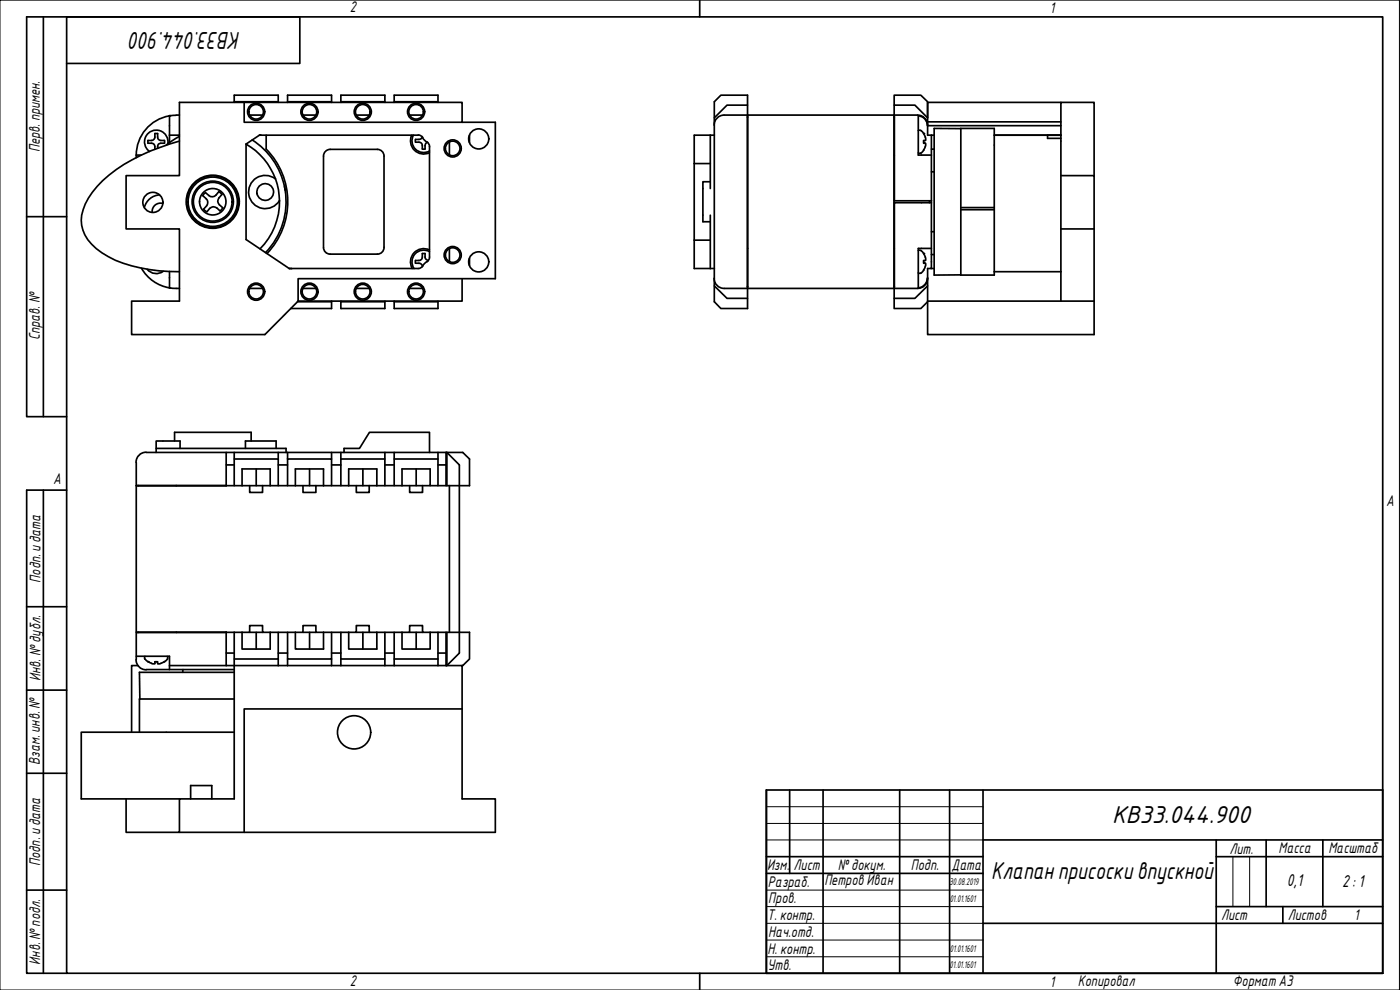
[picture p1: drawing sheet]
<svg xmlns="http://www.w3.org/2000/svg" width="420mm" height="297mm" viewBox="0 0 420 297" stroke-linecap="round" stroke-linejoin="round" font-family="sans-serif">
<g fill="none" stroke="#000" stroke-width=".51">
<path d="M50.9 34.7v8.1M50.9 34.8a12 12 0 0 0-10 11.8M52.9 34.6l-2 .2M52.9 34.5h.9M70.3 30.5h13.2v.2M73.3 30.7h-19.5v22h-16v16h16v21.6h-14.3v10.1h40l10-10.1M74.9 34.5h3.9M83.5 30.5v-1.9h-13.2v2.1M86.3 30.7v-.2h13.2v.2M86.3 30.5v-1.9h13.2v1.9M90.9 34.5h3.9M102.3 30.7v-.2h13.2v.2"/>
<path d="M102.3 30.5v-1.9h13.2v1.9M106.9 34.5h3.9M118.3 30.7v-.2h13.1v.2M118.3 30.5v-1.9h13.1v1.9M122.9 34.5h3.9M138.7 36.7v-6h-65.4v6h75.4v46.9h-59.2v6.7M214.3 37.5a3 3 0 0 1 3.1-3h6.9v52h-6.9a3 3 0 0 1-3.1-3M224.3 35.2h.1M224.3 31.5h-6.1l-3.8 3.9M224.4 34.5v52M268.3 34.5h-44v-5.9h-8l-1.9 1.9v60l1.9 2.1h8v-6.1h44.1v3h6.2l3.8-3.7v-5.2h1.1v-19.8M268.3 34.5v52"/>
<path d="M268.3 34.5h7.1a3 3 0 0 1 3 3M268.3 35.2h.1M268.4 34.5v-3h6.2l3.8 3.9v5.2h2M268.4 34.5v25.7h11.1M275.6 39.2l.4-.2 .4 .2M276.5 39.2l.7 .9M278.4 36.6h40M288.4 38.5h10v44h-10zM288.4 38.6l-8-.1v44h8M318.4 30.7h-40v4.7v-4.9l-2-1.9h-8v2.9M318.4 37.7l-40 .1a3 3 0 0 0-2.8-3.1v11.8h3.9M42.4 46.5h-1.5v.8"/>
<path d="M46.5 40.1h.8v1a.98 .98 0 0 0 1 1h1l.1 .3v.6h-1.1a1.05 1.05 0 0 0-1 1.5M46.5 40.1v1a1.09 1.09 0 0 1-1 1h-1.1v.9h1.1a.98 .98 0 0 1 1 1v.8M47.9 58.5a5 5 0 0 0-4.6 3.7M50.4 43.2a3.5 3.5 0 0 0-4.8-3.9 3.5 3.5 0 0 0-.7 6.2M50.9 40.6h2.9M53.8 42.3a56.3 56.3 0 0 0-22.9 11.9 18.6 18.6 0 0 0-6.5 11.9 11 11 0 0 0 4.5 8.5 35.1 35.1 0 0 0 18.9 6.7l6 .2M53.8 40.9l-3.9 2.6M60.9 58.7l.9 .9a1.54 1.54 0 0 1 .2 2.1l-.8 1M61.7 57.8l-.9 .9M61.7 57.8l1 .9a1.54 1.54 0 0 0 2.1-.2l.9-1 .5 .4 .4 .4-.9 1.1a1.46 1.46 0 0 0 .1 2.1l1.1 .8-.2 .3-.7 .7-.9-.9a1.53 1.53 0 0 0-2.2 .1l-.8 1M73.9 43.2a19.9 19.9 0 0 1 4.1 31.5M73.9 43.2v28.7l12.9 8.7"/>
<path d="M75.7 42a22 22 0 0 1 9.7 14M77.9 40.6h47.6M78.3 40.6l-.3-.2-4.1 2.8M79.9 44.7a22.5 22.5 0 0 1 .2 31.4M79.9 40.6v4.2M82.6 53.7a5 5 0 0 0-7.1 1 5 5 0 0 0 1.4 7.1 5 5 0 0 0 7-1.6M85.4 56a22 22 0 0 1-5.7 19.8M85.4 56.1l.2 .9M99.1 44.8h14.2M99.1 44.8a2 2 0 0 0-2 2v27.4M113.3 44.8a2 2 0 0 1 2 2v27.4M123.6 40.6a4 4 0 0 0 .8 4.5 4 4 0 0 0 4.4 .7"/>
<path d="M124.1 40.5a3.5 3.5 0 0 0 .6 4.2 3.5 3.5 0 0 0 4.2 .6M125.5 40.5l.8 .2 .6 .6M126.7 41.1l-.7 .7h-1.3v.9h1a.98 .98 0 0 1 1 1v1h.9v-1.3l.7-.7M126.9 41.4l1.2 1.2M128.1 42.6l.6 .6 .2 .8M128.9 43.9v33.2M134.9 42.6v3.9M140.9 40.6v2.2M208.3 49.1h4.9M213.2 40.6v16M213.2 54.5h-2.3v12h2.3M214.4 40.6h-6.1v40h6.1"/>
<path d="M275.6 45.9l.4 .1 .4-.1M277.2 40.1l.5 1.1M277.2 45.1l-.7 .8M277.7 41.1l.1 1h-.6v.9h.5a2.39 2.39 0 0 1-.5 2.1M279.5 40.6v19.6M279.5 44.8h.9M279.5 51.5h.9M298.4 40.6h20M314.4 40.6v.9h4M318.4 52.7h10v16h-10M328.4 52.7v-22h-10v59.6M48.9 61a2.51 2.51 0 0 0-3.2 2.7"/>
<path d="M61.1 62.7l.9 .9M97.1 74.2a2 2 0 0 0 2 2M99.1 76.2h14.2M115.3 74.2a2 2 0 0 1-2 2M128.1 78.5l-1.2 1.3a1.46 1.46 0 0 1-1.4 .8M128.5 78.2a1.11 1.11 0 0 1-.9-1.1v-1h-.6h-.3v1a.98 .98 0 0 1-1 1.1h-1v.5v.3h1a.98 .98 0 0 1 1 .9M128.8 75a4 4 0 0 0-4.6 .9 4 4 0 0 0-.5 4.7M128.9 75.5a3.5 3.5 0 0 0-4.4 .7 3.5 3.5 0 0 0-.2 4.4M128.9 77.2l-.2 .8-.6 .6M134.9 74.6v3.9M140.9 77.5v2.2M208.3 72.1h4.9"/>
<path d="M213.2 64.6v16M275.6 75.2l.4-.2 .4 .2M276.5 75.2l.7 .9M277.2 76.1a2.38 2.38 0 0 1 .5 2.1h-.5v.8h.6l-.1 .9M277.7 80l-.5 1.1M279 60.2v.6M279.5 60.2v.6h-11.1v25.7h7a3 3 0 0 0 3-3M279.5 74.5h-3.9v11.9M279.5 76.4h.9M279.5 69.5h.9M288.4 62.3h10M288.4 62.9h10"/>
<path d="M328.4 68.7v31.7h-50v-10.1h50M42.5 80.5a12 12 0 0 0 8.4 5.9M44.2 80.8a3.5 3.5 0 0 0 4.8 .6M50.9 81.5v4.8M50.9 86.4l2.9 .1M74.9 86.5h3.9M86.8 80.6h38.7M87.5 80.6h-.7M90.9 86.5h3.9M99.5 90.3v.2h-10.2M99.5 90.5v2.1h-12.3M102.3 90.3v.2h13.2v-.2"/>
<path d="M102.3 90.5v2.1h13.2v-2.1M106.9 86.5h3.9M118.3 90.3v.2h13.1v-.2M118.3 90.5v2.1h13.1v-2.1M122.9 86.5h3.9M138.7 83.6v6.7h-49.2M214.4 85.8l3.8 3.7h6.1M224.3 86h.1M268.3 86h.1M268.4 89.5v3.1h8l2-2.1M275.6 81.9l.4 .1 .4-.1M277.2 81.1l-.7 .8"/>
<path d="M278.4 83.3a3 3 0 0 1-2.8 3M278.4 85.8v4.5M279.5 80.6h.9M298.4 81.5h20M40.9 138.7v7h27M43.8 135.7a3 3 0 0 0-3 3M43.9 135.7h95l2 2v8h-6.8v-10l3.8 3.8v56.4l-3.8 3.8v-10h6.8v8l-2.2 2M46.9 134.5h39v1.2M52.4 132.3v-2.6h23v2.6M54 134.5v-2.2h-7.1v3.4M67.9 135.7v10M67.9 139.5h2.4"/>
<path d="M70.3 135.7v10M70.3 137.7h13.2v8M73.7 134.5v-2.2h9.2v2.2M83.5 135.7v2M83.5 139.5h2.8M86.3 135.7v2M99.5 135.7v2M99.5 139.5h2.8M102.3 135.7v2M103.3 135.7v-1.2h4.6l3-4.8h18v6M115.5 135.7v2M115.5 139.5h2.8"/>
<path d="M118.3 135.7v2M131.4 135.7v10M131.4 137.7h-13.1v8M133.9 139.5v6.2h-4.8M133.9 135.7v3.8h-2.5M41.5 145.7v.1M67.9 145.7h4.7M67.9 145.7l-27 .1v43.9h27M72.6 145.7h6.2M72.6 145.7v-5h8.5v5M74.9 145.7v2.1h3.9v-2.1M76.9 140.7v5"/>
<path d="M78.8 145.7h2.3M81.1 145.7h7.5M86.3 145.7v-8h13.2v8M88.6 145.7h6.2M88.6 145.7v-5h8.5v5M90.9 145.7v2.1h3.9v-2.1M92.9 140.7v5M94.8 145.7h2.3M97.1 145.7h7.5M102.3 145.7v-8h13.2v8M104.6 145.7h6.2M104.6 145.7v-5h8.5v5"/>
<path d="M106.9 145.7v2.1h3.9v-2.1M108.9 140.7v5M110.8 145.7h2.3M113.1 145.7h7.5M120.6 145.7v-5h8.5v5h-2.3M120.6 145.7h6.2M122.9 145.7v2.1h3.9v-2.1M124.9 140.7v5M134.9 145.7v44M40.8 197.9a3 3 0 0 0 3 3.1M40.9 196.9h10v4M41.5 199.7h-2v20"/>
<path d="M41.5 189.7v.1M43.5 196.9a1.32 1.32 0 0 0 1.2 1.8l1.1 .5h.6l.1-.6h.8l.1 .6 .9-.1M49.3 198.6h.1M49.3 198.5l-1 .5M50.2 196.9l.2 .5-.2 .4M50.2 197.8l-.8 .7M50.9 199.7h17M67.9 189.7v10M67.9 189.8h-27v8.1M67.9 199.7h63.5M67.9 195.9h2.4M67.9 189.7h4.7"/>
<path d="M70.3 189.7v50h-16.5v10h-16v-10M72.6 189.7h2.3v-2h3.9v2h2.3M72.6 189.7v5h8.5v-5M74.9 189.7h3.9M76.9 189.7v5M81.1 189.7h7.5M83.5 189.7v8h-13.2M83.5 197.7v2M83.5 195.9h2.8M86.3 189.7v8h13.2v-8M86.3 197.7v2M88.6 189.7h2.3v-2h3.9v2h2.3"/>
<path d="M88.6 189.7v5h8.5v-5M90.9 189.7h3.9M92.9 189.7v5M97.1 189.7h7.5M99.5 197.7v2M99.5 195.9h2.8M102.3 189.7v8h13.2v-8M102.3 197.7v2M104.6 189.7h2.3v-2h3.9v2h2.3M104.6 189.7v5h8.5v-5M106.9 189.7h3.9M108.9 189.7v5"/>
<path d="M113.1 189.7h7.5M115.5 197.7v2M115.5 195.9h2.8M118.3 189.7v8h13.1v-8M118.3 197.7v2M120.6 189.7h2.3v-2h3.9v2h2.3M120.6 189.7v5h8.5v-5M122.9 189.7h3.9M124.9 189.7v5M129.1 189.7h4.8v6.2M131.4 199.7h7.3v13h-65.4v37M131.4 195.9h2.5v3.8"/>
<path d="M131.4 197.7v2M43.9 200.9h26.4M54.9 200.9v.8M70.3 219.7h-45.9v20h29.4M70.3 201.7h-28.5l.2 8M70.3 209.7h-28.5v10M138.7 212.7v27h10v10h-94.9M57.2 239.7v-4h6.4v4"/>
<circle cx="76.9" cy="33.5" r="2.57"/>
<circle cx="76.9" cy="33.5" r="2.19"/>
<circle cx="92.9" cy="33.5" r="2.57"/>
<circle cx="92.9" cy="33.5" r="2.19"/>
<circle cx="108.9" cy="33.5" r="2.19"/>
<circle cx="108.9" cy="33.5" r="2.57"/>
<circle cx="124.9" cy="33.5" r="2.19"/>
<circle cx="124.9" cy="33.5" r="2.57"/>
<circle cx="79.6" cy="57.6" r="2.51"/>
<circle cx="135.9" cy="44.5" r="2.57"/>
<circle cx="135.9" cy="44.5" r="2.19"/>
<circle cx="143.7" cy="41.7" r="3"/>
<circle cx="45.9" cy="60.7" r="3"/>
<circle cx="63.8" cy="60.5" r="8"/>
<circle cx="63.8" cy="60.5" r="6.2"/>
<circle cx="63.8" cy="60.5" r="5.8"/>
<circle cx="63.8" cy="60.5" r="4"/>
<circle cx="63.9" cy="60.5" r="7.8"/>
<circle cx="63.9" cy="60.5" r="7.4"/>
<circle cx="135.9" cy="76.5" r="2.57"/>
<circle cx="135.9" cy="76.5" r="2.19"/>
<circle cx="143.7" cy="78.6" r="3"/>
<circle cx="76.9" cy="87.5" r="2.57"/>
<circle cx="76.9" cy="87.5" r="2.19"/>
<circle cx="92.9" cy="87.5" r="2.57"/>
<circle cx="92.9" cy="87.5" r="2.19"/>
<circle cx="108.9" cy="87.5" r="2.57"/>
<circle cx="108.9" cy="87.5" r="2.19"/>
<circle cx="124.9" cy="87.5" r="2.57"/>
<circle cx="124.9" cy="87.5" r="2.19"/>
<circle cx="106.3" cy="219.7" r="5"/>
</g>
<g fill="#000">
<circle cx="50.9" cy="34.7" r=".25"/>
<circle cx="277.2" cy="40.1" r=".25"/>
<circle cx="277.2" cy="76.1" r=".25"/>
<circle cx="50.9" cy="86.4" r=".25"/>
<circle cx="44.4" cy="198.6" r=".25"/>
</g>
<path d="M20 5.1h395v286.9h-395zM210 0v5.1M210 292v5" fill="none" stroke="#000" stroke-width=".51"/>
<path d="M0 0h420v297h-420z" fill="none" stroke="#000" stroke-width=".3"/>
<g fill="none" stroke="#000" stroke-width=".51">
<path d="M230 237h185v55h-185zM237 237v25.1M247 237v55M270 237v55M285 237v55M295 237v55M230 257h65M295 252h120M365 257h50M365 252v40M380 252v20M397 252v20"/>
<path d="M230 262.1h65M295 277h120M365 272h50M385 272v5"/>
</g>
<path d="M230 242h65M230 247.1h65M230 252h65M370 257v15M375 257v15M230 267.1h65M230 272h65M230 277h65M230 282.1h65M230 287.1h65" fill="none" stroke="#000" stroke-width=".3"/>
<path d="M13 5.1v119.9M20 19h70v-13.9h-82v119.9h12M8 65h12M13 147.1v144.9M20 147.1h-12v144.9h12M8 182h12M8 207.1h12M8 232h12M8 267.1h12" fill="none" stroke="#000" stroke-width=".51"/>
<g font-size="7">
<text x="72.2" y="9.5" transform="rotate(180 72.2 9.5)">КВ33.044.900</text>
<text x="333.8" y="247">КВ33.044.900</text>
<text x="297.5" y="263.8">Клапанприсоскивпускной</text>
</g>
<g font-size="5">
<text x="386.2" y="265.9">0,1</text>
<text x="402.8" y="266.2">2: 1</text>
</g>
<g font-size="4.4">
<text x="105" y="3.7">2</text>
<text x="315" y="3.8">1</text>
<text x="11.9" y="45.6" transform="rotate(-90 11.9 45.6)">Перв. примен.</text>
<text x="12" y="102.2" transform="rotate(-90 12 102.2)">Справ. №</text>
<text x="16" y="145.2">A</text>
<text x="416" y="151.7">A</text>
<text x="12.2" y="174.8" transform="rotate(-90 12.2 174.8)">Подп. идата</text>
<text x="12.2" y="204.3" transform="rotate(-90 12.2 204.3)">Инв. №дубл.</text>
<text x="12" y="229.5" transform="rotate(-90 12 229.5)">Взам. инв. №</text>
<text x="369" y="256.1">Лит.</text>
<text x="383.7" y="256.1">Масса</text>
<text x="398.7" y="256.1">Масштаб</text>
<text x="12.1" y="259.8" transform="rotate(-90 12.1 259.8)">Подп. идата</text>
<text x="230.2" y="261.1">Изм.</text>
<text x="238.2" y="261.1">Лист</text>
<text x="251.5" y="261">№докум.</text>
<text x="273.4" y="261.2">Подп.</text>
<text x="285.6" y="261.2">Дата</text>
<text x="230.4" y="266.1">Разраб.</text>
<text x="247.4" y="265.7">Петров Иван</text>
<text x="230.6" y="271.1">Пров.</text>
<text x="230.3" y="276.1">Т. контр.</text>
<text x="230.5" y="281.1">Нач.отд.</text>
<text x="366.5" y="276.1">Лист</text>
<text x="386.5" y="276.1">Листов</text>
<text x="406.4" y="276">1</text>
<text x="230.4" y="286.1">Н. контр.</text>
<text x="12.1" y="289.4" transform="rotate(-90 12.1 289.4)">Инв. №подл.</text>
<text x="230.3" y="291.1">Утв.</text>
<text x="105" y="295.9">2</text>
<text x="315" y="296.1">1</text>
<text x="323.5" y="295.8">Копировал</text>
<text x="370" y="295.8">Формат А3</text>
</g>
<g font-size="2.8">
<text x="285" y="265.5">30.08.2019</text>
<text x="285.1" y="270.6">01.01.1601</text>
<text x="285.1" y="285.5">01.01.1601</text>
<text x="285" y="290.6">01.01.1601</text>
</g>
</svg>
